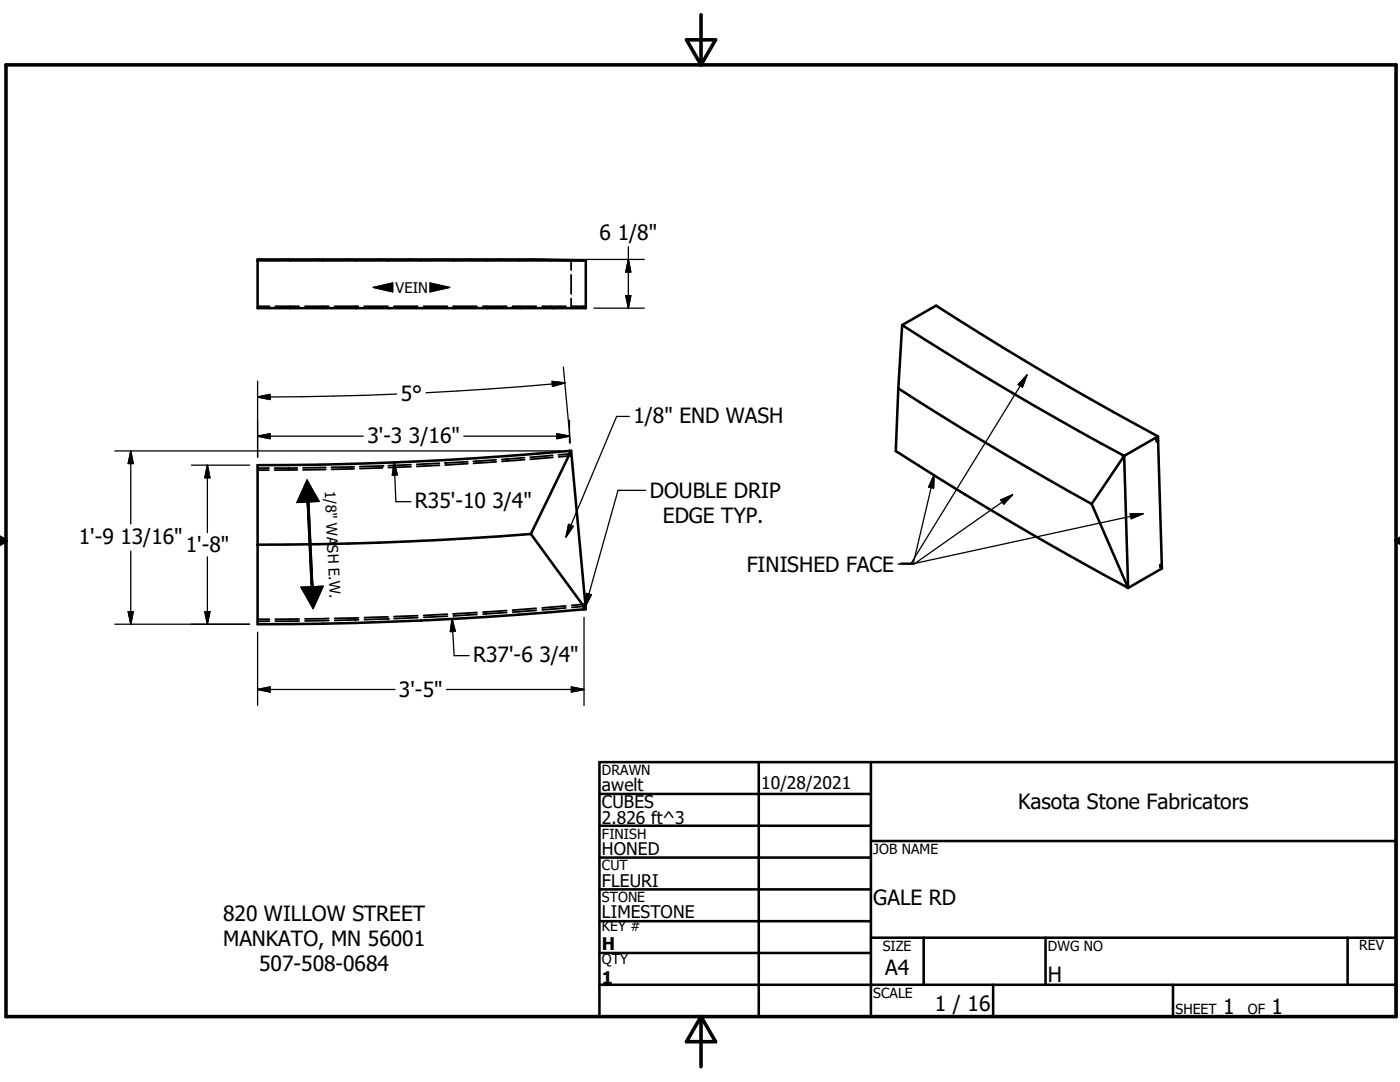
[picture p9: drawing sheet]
<svg xmlns="http://www.w3.org/2000/svg" width="279mm" height="216mm" viewBox="0 0 279 216" stroke-linecap="round" stroke-linejoin="round" font-family="sans-serif">
<g fill="none" stroke="#000" stroke-width=".51">
<path d="M51.4 52h65.5v9.5h-65.5v-9.7h54.5l10.6 .2M179.3 77.5a692.8 692.8 0 0 0 38.6 23.1M179.3 77.5l-.5 12.5a673 673 0 0 0 46.1 27.2M180 64.9l6.8-3.9a650.1 650.1 0 0 0 44.3 26.1M180 64.9a656.7 656.7 0 0 0 44.1 25.9M180 64.9l-.7 12.6M113.7 90h.3l2.9 31.6h-.3M113.7 90v.5l-7.8 16.1M113.7 90a681.2 681.2 0 0 1-62.3 2.8v31.8a711.8 711.8 0 0 0 65.2-3M224.1 90.8l.3 .2M224.1 90.8v.5l-6.2 9.3M224.4 91l.7 26.3"/>
<path d="M230.8 87.7v.4l.3-.2M230.8 87.7l.3 .2M231.1 87.1l-6.7 3.9M231.1 87.1v.5l-.3 .1M231.1 87.9l.8 24.7-.3 .2M105.9 106.6l10.6 14.4 .1 .6M105.9 106.6a698.8 698.8 0 0 1-54.5 2.1M217.9 100.6l7 16.1v.5l.2 .1M231.6 112.8v.3l.3-.2M231.6 112.8l.3 .1M231.9 112.9v.5l-6.8 3.9M119.6 158.4h54.2"/>
<path d="M119.6 152.1h159v50.8h-159zM151.4 152.1v50.8M173.8 152.1v50.8M119.6 164.8h54.2M119.6 171.1h54.2M119.6 177.5h54.2M173.8 167.8h104.8M119.6 183.8h54.2M119.6 190.2h54.2M119.6 196.5h159M173.8 187.1h104.8M184.3 187.1v9.4"/>
<path d="M198.2 196.5v6.4M208.7 187.1v9.4M234.1 196.5v6.4M268.9 187.1v9.4"/>
</g>
<g fill="none" stroke="#000" stroke-width=".36">
<path d="M105.9 51.8h3.1M110.6 51.9l3.1 .1M113.7 52h.1M113.9 52h.1v1.9M114 54.8v3.8M114 59.6v1.9M116.6 52h.1M116.8 52h.1M51.4 61.1h2.4M54.9 61.1h4.8M60.9 61.1h4.7M66.8 61.1h4.7"/>
<path d="M72.7 61.1h4.7M78.6 61.1h4.8M84.5 61.1h4.8M90.5 61.1h4.7M96.4 61.1h4.7M102.3 61.1h4.7M108.2 61.1h4.7M114 61.1v.1M114 61.4v.1M114.1 61.1v.1M114.1 61.4v.1M114.1 61.1h2.5"/>
<path d="M116.7 61.1l.2 .1M116.8 61.1v.1M116.8 61.4v.1M116.9 61.4v.1M51.4 93.8h2.3M53.7 93.4h-2.3M59.3 93.4h-4.5M59.3 93.8h-4.5M65 93.3l-4.5 .1M65 93.7l-4.5 .1M70.7 93.1l-4.6 .1M70.7 93.5l-4.5 .2"/>
<path d="M76.4 93l-4.6 .1M76.4 93.4l-4.6 .1M82 92.7l-4.5 .2M82 93.1l-4.5 .2M87.7 92.4l-4.5 .3M87.7 92.8l-4.5 .3M93.4 92.1l-4.6 .3M93.4 92.5l-4.6 .3M99 91.8l-4.5 .3M99 92.2l-4.5 .3M104.7 91.3l-4.6 .4M104.7 91.7l-4.5 .4"/>
<path d="M110.3 90.9l-4.5 .3M110.3 91.3l-4.5 .4M113.8 90.6l-2.4 .2M113.9 91l-2.4 .2M114 90.9h.1M114 90.5l-.1 .1M230.9 87.8h-.1M231.6 112.8h.1M51.4 123.6h2.4M53.8 123.9l-2.4 .1M59.7 123.5l-4.8 .1M59.7 123.9h-4.8"/>
<path d="M65.6 123.4l-4.7 .1M65.6 123.8l-4.7 .1M71.5 123.3l-4.7 .1M71.6 123.7l-4.8 .1M77.5 123.1l-4.8 .1M77.5 123.5l-4.8 .1M83.4 122.9l-4.8 .1M83.4 123.2l-4.7 .2M89.3 122.5l-4.7 .3M89.3 123l-4.7 .2M95.2 122.2l-4.7 .3M95.2 122.6l-4.7 .3"/>
<path d="M101.1 121.8l-4.7 .3M101.1 122.2l-4.7 .3M107 121.4l-4.7 .3M107 121.8l-4.7 .3M112.9 120.9l-4.7 .4M112.9 121.3l-4.7 .4M116.6 120.6l-2.5 .2M116.6 121l-2.5 .2M116.7 120.6h.1M116.9 120.9l-.2 .1"/>
</g>
<g fill="#000">
<circle cx="116.6" cy="52" r=".25"/>
<circle cx="76.4" cy="93" r=".18"/>
<circle cx="88.8" cy="92.4" r=".18"/>
<circle cx="224.1" cy="90.8" r=".25"/>
<circle cx="77.5" cy="123.5" r=".18"/>
<circle cx="90.5" cy="122.5" r=".18"/>
</g>
<path d="M74.5 57.4l3.9-.9v1.7zM85.8 56.5l3.9 .9-3.9 .8zM61.3 95.8l2.4 4.3-4.5 .2zM61.3 100.2h.4l.7 16.9zM61.3 100.2l1.1 16.9h-.3zM60.1 117.2l4.4-.2-2 4.5z" fill="#000" stroke="#000" stroke-width=".2"/>
<path d="M1.2 12.9h277.4v190h-277.4zM137 7.9h5.8l-2.9 5zM139.9 2.9v10M-.1 107.9h1.3M-.1 107.2l1.3 .7M1.2 107.9l-1.2 .7M278.6 107.9h.8M278.6 107.9l.8 .5M279.4 107.4l-.8 .5M139.9 202.9v10M139.9 202.9l2.9 5h-5.8z" fill="none" stroke="#000" stroke-width=".71"/>
<g fill="none" stroke="#000" stroke-width=".25">
<path d="M74.5 57.4l3.9-.9v1.7zM85.8 56.5l3.9 .9-3.9 .8zM107.5 51.8h21.1M124.9 59h1l-.5 2.5zM125.4 49.2v12.3M125.4 51.8l.5 2.5h-1zM51.4 79.2l2.5-.5v1zM51.4 76v15.2M79.2 78.6l-12.7 .4-15.1 .2M110.2 76.1l2.5 .3-2.4 .7zM112.4 73.2l1.4 15.2M112.7 76.4l-15 1.2-12.7 .8"/>
<path d="M118.5 61.5h10.1M204.9 74.8l-23.2 37.7h-2.5M204.9 74.8l-.8 2.4-.9-.5zM22.9 90h89.2M26.1 90v14.5M26.1 90l.5 2.5h-1zM38.2 92.8h11.6M41.4 92.8v13.5M41.4 92.8l.5 2.5h-1zM51.4 87l2.5-.5v1zM51.4 87h21.1M61.3 95.8l2.4 4.3-4.5 .2z"/>
<path d="M78.7 92.3l.3 7.8h3M78.7 92.3l.6 2.4-1 .1zM92.6 87h21.1M111.1 86.5l2.6 .5-2.6 .5zM113.7 83.9v4.5M125.6 83.1h-2.5l-10.1 24M128.9 97.8h-5.6l-6.4 23.1M186.4 94.8l-4.1 17.6h-2.5M186.4 94.8l-.1 2.6-1-.2zM199.7 99.8l2.4-1.1-1.8 1.9zM202.1 98.7l-19.6 13.8h-2.9M26.1 110v14.6"/>
<path d="M41.4 111.1v13.5M60.1 117.2l4.4-.2-2 4.5zM61.3 100.2h.4l.7 16.9h-.3zM113.5 104.6l.9 .4-1.4 2.1zM117 118.4l1 .3-1.1 2.2zM225.5 102.5h2.6l-2.3 1zM228.1 102.5l-46 10M22.9 124.6h26.9M25.6 122.1h1l-.5 2.5zM40.9 122.1h1l-.5 2.5zM51.4 137.6h27.4M51.4 137.6l2.5-.5v1z"/>
<path d="M51.4 126.2v14.6M89.1 137.6h27.5M90.2 123.5l.4 7.3h3M90.2 123.5l.7 2.5h-1zM114 137.1l2.6 .5-2.6 .5zM116.6 123.2v17.6"/>
</g>
<g fill="#000" stroke="#000" stroke-width=".25">
<path d="M124.9 59h1l-.5 2.5zM125.4 51.8l.5 2.5h-1zM51.4 79.2l2.5-.5v1zM110.2 76.1l2.5 .3-2.4 .7zM204.9 74.8l-.8 2.4-.9-.5zM26.1 90l.5 2.5h-1zM41.4 92.8l.5 2.5h-1zM51.4 87l2.5-.5v1zM78.7 92.3l.6 2.4-1 .1zM111.1 86.5l2.6 .5-2.6 .5zM186.4 94.8l-.1 2.6-1-.2zM113.5 104.6l.9 .4-1.4 2.1z"/>
<path d="M117 118.4l1 .3-1.1 2.2zM199.7 99.8l2.4-1.1-1.8 1.9zM225.5 102.5h2.6l-2.3 1zM25.6 122.1h1l-.5 2.5zM40.9 122.1h1l-.5 2.5zM51.4 137.6l2.5-.5v1zM90.2 123.5l.7 2.5h-1zM114 137.1l2.6 .5-2.6 .5z"/>
</g>
<g font-size="4.2">
<text x="119.7" y="47.8">6 1/8&quot;</text>
<text x="80" y="80.1">5°</text>
<text x="73.3" y="88.3">3'-3 3/16&quot;</text>
<text x="126.4" y="84.4">1/8&quot; END WASH</text>
<text x="82.8" y="101.4">R35'-10 3/4&quot;</text>
<text x="129.7" y="99.4">DOUBLE DRIP</text>
<text x="132.3" y="104.4">EDGE TYP.</text>
<text x="15.7" y="108.5">1'-9 13/16&quot;</text>
<text x="37.1" y="110.2">1'-8&quot;</text>
<text x="149.1" y="114.1">FINISHED FACE</text>
<text x="94.4" y="132.1">R37'-6 3/4&quot;</text>
<text x="79.6" y="139.1">3'-5&quot;</text>
<text x="203.2" y="161.5">Kasota Stone Fabricators</text>
<text x="44.5" y="183.7">820 WILLOW STREET</text>
<text x="174.3" y="180.5">GALE RD</text>
<text x="44.5" y="188.8">MANKATO, MN 56001</text>
<text x="51.7" y="193.8">507-508-0684</text>
<text x="176.7" y="194.6">A4</text>
<text x="209.1" y="196">H</text>
<text x="186.6" y="201.7">1 / 16</text>
<text x="244.1" y="202.3">1</text>
<text x="253.8" y="202.3">1</text>
</g>
<g font-size="3.5">
<text x="120.1" y="157.9">awelt</text>
<text x="120.1" y="161.2">CUBES</text>
<text x="151.9" y="157.4">10/28/2021</text>
<text x="120.1" y="164.4">2.826 ft^3</text>
<text x="120.1" y="170.6">HONED</text>
<text x="120.1" y="176.9">FLEURI</text>
<text x="120.1" y="183.3">LIMESTONE</text>
<text x="120.1" y="189.7">H</text>
<text x="120.1" y="196.4">1</text>
</g>
<g font-size="2.9">
<text x="79" y="58.4">VEIN</text>
<text x="64.8" y="98" transform="rotate(87 64.8 98)">1/8&quot; WASH E.W.</text>
</g>
<g font-size="2.8">
<text x="120.1" y="154.6">DRAWN</text>
<text x="120.1" y="167.3">FINISH</text>
<text x="120.1" y="173.7">CUT</text>
<text x="174.3" y="170.4">JOB NAME</text>
<text x="120.1" y="180">STONE</text>
<text x="120.1" y="185.8">KEY #</text>
<text x="176.2" y="189.7">SIZE</text>
<text x="209.1" y="189.7">DWG NO</text>
<text x="271.3" y="189.7">REV</text>
<text x="120.1" y="192.4">QTY</text>
<text x="174.3" y="199.1">SCALE</text>
<text x="234.6" y="202.3">SHEET</text>
<text x="249" y="202.3">OF</text>
</g>
</svg>
